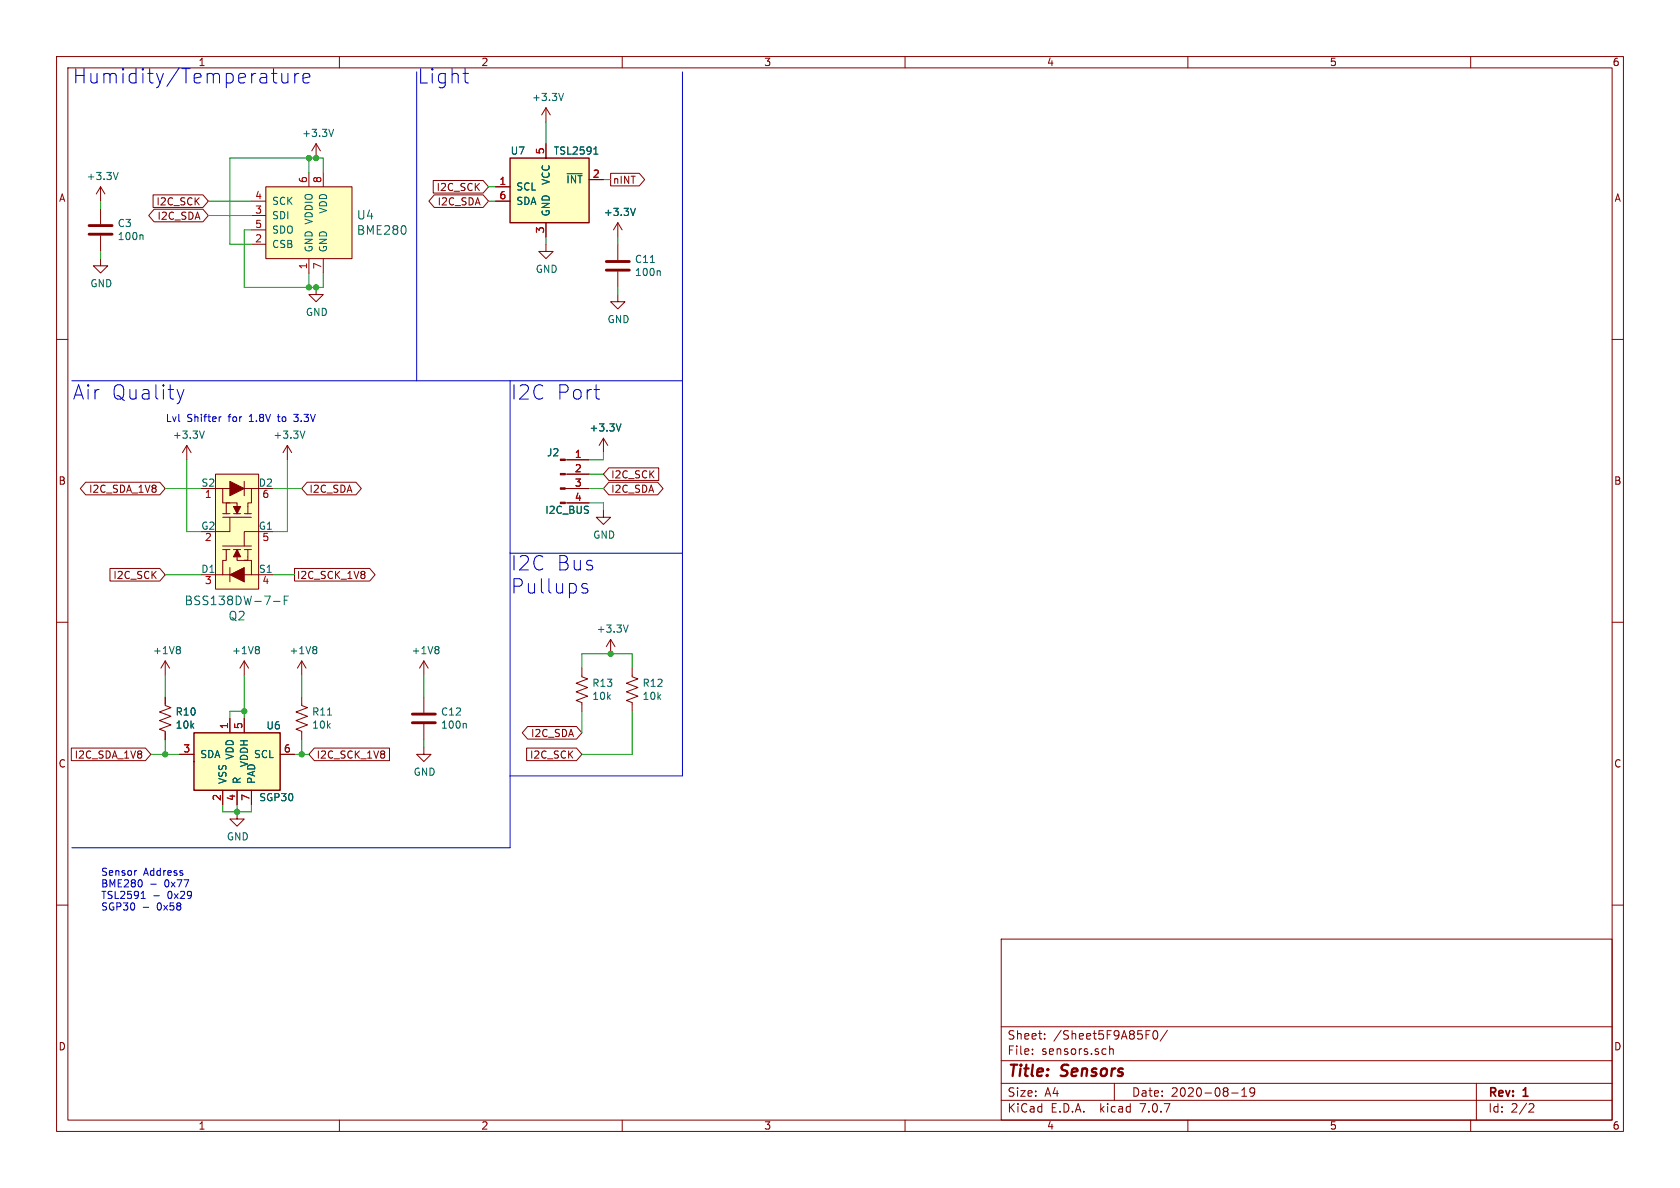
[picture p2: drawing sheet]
EESchema Schematic File Version 4
EELAYER 30 0
EELAYER END
$Descr A4 11693 8268
encoding utf-8
Sheet 2 2
Title "Sensors"
Date "2020-08-19"
Rev "1"
Comp ""
Comment1 ""
Comment2 ""
Comment3 ""
Comment4 ""
$EndDescr
$Comp
L power:GND #PWR?
U 1 1
P 3800 1700
AR Path="/5F9ABC13" Ref="#PWR?"  Part="1" 
AR Path="/5F9A85F1/5F9ABC13" Ref="#PWR0110"  Part="1" 
F 0 "#PWR0110" H 3800 1450 50  0001 C CNN
F 1 "GND" H 3805 1527 50  0000 C CNN
F 2 "" H 3800 1700 50  0001 C CNN
F 3 "" H 3800 1700 50  0001 C CNN
	1    3800 1700
	1    0    0    -1  
$EndComp
Wire Wire Line
	3800 1700 3800 1650
Text GLabel 4200 3400 2    50   BiDi ~ 0
I2C_SDA
Text GLabel 4200 3300 2    50   Input ~ 0
I2C_SCK
Wire Wire Line
	3400 1300 3450 1300
Wire Wire Line
	3400 1400 3450 1400
$Comp
L power:+3.3V #PWR?
U 1 1
P 3800 850
AR Path="/5F9ABC1E" Ref="#PWR?"  Part="1" 
AR Path="/5F9A85F1/5F9ABC1E" Ref="#PWR0111"  Part="1" 
F 0 "#PWR0111" H 3800 700 50  0001 C CNN
F 1 "+3.3V" H 3815 1023 50  0000 C CNN
F 2 "" H 3800 850 50  0001 C CNN
F 3 "" H 3800 850 50  0001 C CNN
	1    3800 850 
	1    0    0    -1  
$EndComp
Wire Wire Line
	4200 1250 4250 1250
Text GLabel 4250 1250 2    50   Output ~ 0
nINT
Wire Wire Line
	3800 850  3800 1000
$Comp
L power:+3.3V #PWR?
U 1 1
P 2000 3200
AR Path="/5F9ABC44" Ref="#PWR?"  Part="1" 
AR Path="/5F9A85F1/5F9ABC44" Ref="#PWR0113"  Part="1" 
F 0 "#PWR0113" H 2000 3050 50  0001 C CNN
F 1 "+3.3V" H 2015 3373 50  0000 C CNN
F 2 "" H 2000 3200 50  0001 C CNN
F 3 "" H 2000 3200 50  0001 C CNN
	1    2000 3200
	1    0    0    -1  
$EndComp
$Comp
L power:+3.3V #PWR?
U 1 1
P 1300 3200
AR Path="/5F9ABC4B" Ref="#PWR?"  Part="1" 
AR Path="/5F9A85F1/5F9ABC4B" Ref="#PWR0114"  Part="1" 
F 0 "#PWR0114" H 1300 3050 50  0001 C CNN
F 1 "+3.3V" H 1315 3373 50  0000 C CNN
F 2 "" H 1300 3200 50  0001 C CNN
F 3 "" H 1300 3200 50  0001 C CNN
	1    1300 3200
	1    0    0    -1  
$EndComp
Wire Wire Line
	1900 4000 2050 4000
Text GLabel 1150 4000 0    50   Input ~ 0
I2C_SCK
Wire Wire Line
	1150 4000 1400 4000
Text GLabel 2100 3400 2    50   BiDi ~ 0
I2C_SDA
Wire Wire Line
	1550 5600 1550 5650
Wire Wire Line
	1550 5650 1650 5650
Wire Wire Line
	1750 5650 1750 5600
Wire Wire Line
	1650 5600 1650 5650
Connection ~ 1650 5650
Wire Wire Line
	1650 5650 1750 5650
$Comp
L power:GND #PWR?
U 1 1
P 1650 5650
AR Path="/5F9ABC5B" Ref="#PWR?"  Part="1" 
AR Path="/5F9A85F1/5F9ABC5B" Ref="#PWR0118"  Part="1" 
F 0 "#PWR0118" H 1650 5400 50  0001 C CNN
F 1 "GND" H 1655 5477 50  0000 C CNN
F 2 "" H 1650 5650 50  0001 C CNN
F 3 "" H 1650 5650 50  0001 C CNN
	1    1650 5650
	1    0    0    -1  
$EndComp
Wire Wire Line
	1150 3400 1400 3400
$Comp
L power:+1V8 #PWR?
U 1 1
P 2100 4700
AR Path="/5F9ABC6E" Ref="#PWR?"  Part="1" 
AR Path="/5F9A85F1/5F9ABC6E" Ref="#PWR0120"  Part="1" 
F 0 "#PWR0120" H 2100 4550 50  0001 C CNN
F 1 "+1V8" H 2115 4873 50  0000 C CNN
F 2 "" H 2100 4700 50  0001 C CNN
F 3 "" H 2100 4700 50  0001 C CNN
	1    2100 4700
	1    0    0    -1  
$EndComp
Wire Wire Line
	2150 5250 2100 5250
Wire Wire Line
	2100 4850 2100 4700
$Comp
L power:+1V8 #PWR?
U 1 1
P 1150 4700
AR Path="/5F9ABC79" Ref="#PWR?"  Part="1" 
AR Path="/5F9A85F1/5F9ABC79" Ref="#PWR0121"  Part="1" 
F 0 "#PWR0121" H 1150 4550 50  0001 C CNN
F 1 "+1V8" H 1165 4873 50  0000 C CNN
F 2 "" H 1150 4700 50  0001 C CNN
F 3 "" H 1150 4700 50  0001 C CNN
	1    1150 4700
	1    0    0    -1  
$EndComp
Wire Wire Line
	1150 4850 1150 4700
Wire Wire Line
	1050 5250 1150 5250
$Comp
L power:+3.3V #PWR?
U 1 1
P 4250 4550
AR Path="/5F9ABC95" Ref="#PWR?"  Part="1" 
AR Path="/5F9A85F1/5F9ABC95" Ref="#PWR0122"  Part="1" 
F 0 "#PWR0122" H 4250 4400 50  0001 C CNN
F 1 "+3.3V" H 4265 4723 50  0000 C CNN
F 2 "" H 4250 4550 50  0001 C CNN
F 3 "" H 4250 4550 50  0001 C CNN
	1    4250 4550
	1    0    0    -1  
$EndComp
Text GLabel 4050 5100 0    50   BiDi ~ 0
I2C_SDA
Text GLabel 4050 5250 0    50   Input ~ 0
I2C_SCK
Wire Wire Line
	4050 5250 4400 5250
Wire Wire Line
	4050 4650 4050 4550
Wire Wire Line
	4050 4550 4250 4550
Wire Wire Line
	4400 4550 4400 4650
Connection ~ 4250 4550
Wire Wire Line
	4250 4550 4400 4550
Text GLabel 1050 5250 0    50   Input ~ 0
I2C_SDA_1V8
Text GLabel 2150 5250 2    50   Input ~ 0
I2C_SCK_1V8
Text GLabel 2050 4000 2    50   Output ~ 0
I2C_SCK_1V8
Text GLabel 1150 3400 0    50   BiDi ~ 0
I2C_SDA_1V8
Wire Wire Line
	1900 3400 2100 3400
Wire Wire Line
	1400 3700 1300 3700
Wire Wire Line
	1900 3700 2000 3700
Wire Wire Line
	2100 5150 2100 5250
Connection ~ 2100 5250
Wire Wire Line
	2100 5250 2050 5250
Wire Wire Line
	1150 5150 1150 5250
Connection ~ 1150 5250
Wire Wire Line
	1150 5250 1250 5250
$Comp
L Connector:Conn_01x04_Male J2
U 1 1
P 3900 3300
F 0 "J2" H 3850 3450 50  0000 C CNN
F 1 "I2C_BUS" H 3950 3050 50  0000 C CNN
F 2 "Connector_PinHeader_2.54mm:PinHeader_1x04_P2.54mm_Vertical" H 3900 3300 50  0001 C CNN
F 3 "~" H 3900 3300 50  0001 C CNN
	1    3900 3300
	1    0    0    -1  
$EndComp
$Comp
L power:GND #PWR?
U 1 1
P 4200 3550
AR Path="/5FB40ACA" Ref="#PWR?"  Part="1" 
AR Path="/5F9A85F1/5FB40ACA" Ref="#PWR0129"  Part="1" 
F 0 "#PWR0129" H 4200 3300 50  0001 C CNN
F 1 "GND" H 4205 3377 50  0000 C CNN
F 2 "" H 4200 3550 50  0001 C CNN
F 3 "" H 4200 3550 50  0001 C CNN
	1    4200 3550
	1    0    0    -1  
$EndComp
$Comp
L power:+3.3V #PWR?
U 1 1
P 4200 3150
AR Path="/5FB40EF1" Ref="#PWR?"  Part="1" 
AR Path="/5F9A85F1/5FB40EF1" Ref="#PWR0130"  Part="1" 
F 0 "#PWR0130" H 4200 3000 50  0001 C CNN
F 1 "+3.3V" H 4215 3323 50  0000 C CNN
F 2 "" H 4200 3150 50  0001 C CNN
F 3 "" H 4200 3150 50  0001 C CNN
	1    4200 3150
	1    0    0    -1  
$EndComp
Wire Wire Line
	4100 3200 4200 3200
Wire Wire Line
	4200 3200 4200 3150
Wire Wire Line
	4100 3300 4200 3300
Wire Wire Line
	4100 3400 4200 3400
Wire Wire Line
	4100 3500 4200 3500
Wire Wire Line
	4200 3500 4200 3550
Text GLabel 3400 1300 0    50   Input ~ 0
I2C_SCK
Text GLabel 3400 1400 0    50   BiDi ~ 0
I2C_SDA
$Comp
L dk_Transistors-FETs-MOSFETs-Arrays:BSS138DW-7-F Q2
U 1 1
P 1600 3800
F 0 "Q2" H 1550 4287 60  0000 C CNN
F 1 "BSS138DW-7-F" H 1550 4181 60  0000 C CNN
F 2 "digikey-footprints:SOT-363" H 1800 4000 60  0001 L CNN
F 3 "https://www.diodes.com/assets/Datasheets/ds30203.pdf" V 1800 4100 60  0001 L CNN
F 4 "BSS138DW-FDICT-ND" H 1800 4200 60  0001 L CNN "Digi-Key_PN"
F 5 "BSS138DW-7-F" H 1800 4300 60  0001 L CNN "MPN"
F 6 "Discrete Semiconductor Products" H 1800 4400 60  0001 L CNN "Category"
F 7 "Transistors - FETs, MOSFETs - Arrays" H 1800 4500 60  0001 L CNN "Family"
F 8 "https://www.diodes.com/assets/Datasheets/ds30203.pdf" H 1800 4600 60  0001 L CNN "DK_Datasheet_Link"
F 9 "/product-detail/en/diodes-incorporated/BSS138DW-7-F/BSS138DW-FDICT-ND/808541" H 1800 4700 60  0001 L CNN "DK_Detail_Page"
F 10 "MOSFET 2N-CH 50V 0.2A SC70-6" H 1800 4800 60  0001 L CNN "Description"
F 11 "Diodes Incorporated" H 1800 4900 60  0001 L CNN "Manufacturer"
F 12 "Active" H 1800 5000 60  0001 L CNN "Status"
	1    1600 3800
	-1   0    0    1   
$EndComp
$Comp
L Device:C C3
U 1 1
P 700 1600
F 0 "C3" H 815 1646 50  0000 L CNN
F 1 "100n" H 815 1555 50  0000 L CNN
F 2 "Capacitor_SMD:C_0603_1608Metric" H 738 1450 50  0001 C CNN
F 3 "~" H 700 1600 50  0001 C CNN
	1    700  1600
	1    0    0    -1  
$EndComp
$Comp
L power:GND #PWR0139
U 1 1
P 700 1800
F 0 "#PWR0139" H 700 1550 50  0001 C CNN
F 1 "GND" H 705 1627 50  0000 C CNN
F 2 "" H 700 1800 50  0001 C CNN
F 3 "" H 700 1800 50  0001 C CNN
	1    700  1800
	1    0    0    -1  
$EndComp
$Comp
L power:+3.3V #PWR0140
U 1 1
P 700 1400
F 0 "#PWR0140" H 700 1250 50  0001 C CNN
F 1 "+3.3V" H 715 1573 50  0000 C CNN
F 2 "" H 700 1400 50  0001 C CNN
F 3 "" H 700 1400 50  0001 C CNN
	1    700  1400
	1    0    0    -1  
$EndComp
$Comp
L Device:C C11
U 1 1
P 4300 1850
F 0 "C11" H 4415 1896 50  0000 L CNN
F 1 "100n" H 4415 1805 50  0000 L CNN
F 2 "Capacitor_SMD:C_0603_1608Metric" H 4338 1700 50  0001 C CNN
F 3 "~" H 4300 1850 50  0001 C CNN
	1    4300 1850
	1    0    0    -1  
$EndComp
$Comp
L Device:C C12
U 1 1
P 2950 5000
F 0 "C12" H 3065 5046 50  0000 L CNN
F 1 "100n" H 3065 4955 50  0000 L CNN
F 2 "Capacitor_SMD:C_0603_1608Metric" H 2988 4850 50  0001 C CNN
F 3 "~" H 2950 5000 50  0001 C CNN
	1    2950 5000
	1    0    0    -1  
$EndComp
$Comp
L power:GND #PWR0141
U 1 1
P 4300 2050
F 0 "#PWR0141" H 4300 1800 50  0001 C CNN
F 1 "GND" H 4305 1877 50  0000 C CNN
F 2 "" H 4300 2050 50  0001 C CNN
F 3 "" H 4300 2050 50  0001 C CNN
	1    4300 2050
	1    0    0    -1  
$EndComp
$Comp
L power:GND #PWR0142
U 1 1
P 2950 5200
F 0 "#PWR0142" H 2950 4950 50  0001 C CNN
F 1 "GND" H 2955 5027 50  0000 C CNN
F 2 "" H 2950 5200 50  0001 C CNN
F 3 "" H 2950 5200 50  0001 C CNN
	1    2950 5200
	1    0    0    -1  
$EndComp
$Comp
L power:+3.3V #PWR0143
U 1 1
P 4300 1650
F 0 "#PWR0143" H 4300 1500 50  0001 C CNN
F 1 "+3.3V" H 4315 1823 50  0000 C CNN
F 2 "" H 4300 1650 50  0001 C CNN
F 3 "" H 4300 1650 50  0001 C CNN
	1    4300 1650
	1    0    0    -1  
$EndComp
Wire Wire Line
	4300 1700 4300 1650
Wire Wire Line
	700  1450 700  1400
Wire Wire Line
	700  1750 700  1800
Wire Wire Line
	4300 2000 4300 2050
Wire Wire Line
	2950 5150 2950 5200
Wire Wire Line
	1300 3200 1300 3700
Wire Wire Line
	2000 3200 2000 3700
$Comp
L Device:R_US R10
U 1 1
P 1150 5000
F 0 "R10" H 1218 5046 50  0000 L CNN
F 1 "10k" H 1218 4955 50  0000 L CNN
F 2 "Resistor_SMD:R_0603_1608Metric" V 1190 4990 50  0001 C CNN
F 3 "~" H 1150 5000 50  0001 C CNN
	1    1150 5000
	1    0    0    -1  
$EndComp
$Comp
L Device:R_US R11
U 1 1
P 2100 5000
F 0 "R11" H 2168 5046 50  0000 L CNN
F 1 "10k" H 2168 4955 50  0000 L CNN
F 2 "Resistor_SMD:R_0603_1608Metric" V 2140 4990 50  0001 C CNN
F 3 "~" H 2100 5000 50  0001 C CNN
	1    2100 5000
	1    0    0    -1  
$EndComp
$Comp
L Device:R_US R12
U 1 1
P 4400 4800
F 0 "R12" H 4468 4846 50  0000 L CNN
F 1 "10k" H 4468 4755 50  0000 L CNN
F 2 "Resistor_SMD:R_0603_1608Metric" V 4440 4790 50  0001 C CNN
F 3 "~" H 4400 4800 50  0001 C CNN
	1    4400 4800
	1    0    0    -1  
$EndComp
$Comp
L Device:R_US R13
U 1 1
P 4050 4800
F 0 "R13" H 4118 4846 50  0000 L CNN
F 1 "10k" H 4118 4755 50  0000 L CNN
F 2 "Resistor_SMD:R_0603_1608Metric" V 4090 4790 50  0001 C CNN
F 3 "~" H 4050 4800 50  0001 C CNN
	1    4050 4800
	1    0    0    -1  
$EndComp
Wire Wire Line
	4400 4950 4400 5250
Wire Wire Line
	4050 4950 4050 5100
Text Notes 700  6350 0    50   ~ 0
Sensor Address\nBME280 - 0x77\nTSL2591 - 0x29\nSGP30 - 0x58
$Comp
L Kevin_Lutzer:SGP30 U6
U 1 1
P 1650 5300
F 0 "U6" H 1850 5550 50  0000 L CNN
F 1 "SGP30" H 1800 5050 50  0000 L CNN
F 2 "Kevin-Lutzer-Kicad-Lbr:SGP30" H 1600 6000 50  0001 C CNN
F 3 "" H 1650 5250 50  0001 C CNN
	1    1650 5300
	1    0    0    -1  
$EndComp
Text Notes 500  600  0    100  ~ 0
Humidity/Temperature
Text Notes 500  2800 0    100  ~ 0
Air Quality
Text Notes 1150 2950 0    50   ~ 0
Lvl Shifter for 1.8V to 3.3V
Wire Notes Line
	500  2650 4750 2650
Text Notes 2900 600  0    100  ~ 0
Light
Wire Notes Line
	2900 500  2900 2650
Wire Notes Line
	3550 5900 3550 2650
Wire Notes Line
	500  5900 3550 5900
Text Notes 3550 2800 0    100  ~ 0
I2C Port
Wire Notes Line
	3550 3850 4750 3850
Wire Notes Line
	4750 5400 3550 5400
Wire Notes Line
	4750 500  4750 5400
Text Notes 3550 4150 0    100  ~ 0
I2C Bus\nPullups
$Comp
L dk_Humidity-Moisture-Sensors:BME280 U4
U 1 1
P 2150 1600
F 0 "U4" H 2478 1703 60  0000 L CNN
F 1 "BME280" H 2478 1597 60  0000 L CNN
F 2 "digikey-footprints:Pressure_Sensor_LGA-8_2.5x2.5mm_BME280" H 2350 1800 60  0001 L CNN
F 3 "https://ae-bst.resource.bosch.com/media/_tech/media/datasheets/BST-BME280-DS002.pdf" H 2350 1900 60  0001 L CNN
F 4 "828-1063-1-ND" H 2350 2000 60  0001 L CNN "Digi-Key_PN"
F 5 "BME280" H 2350 2100 60  0001 L CNN "MPN"
F 6 "Sensors, Transducers" H 2350 2200 60  0001 L CNN "Category"
F 7 "Humidity, Moisture Sensors" H 2350 2300 60  0001 L CNN "Family"
F 8 "https://ae-bst.resource.bosch.com/media/_tech/media/datasheets/BST-BME280-DS002.pdf" H 2350 2400 60  0001 L CNN "DK_Datasheet_Link"
F 9 "/product-detail/en/bosch-sensortec/BME280/828-1063-1-ND/6136314" H 2350 2500 60  0001 L CNN "DK_Detail_Page"
F 10 "SENSOR PRESSURE HUMIDITY TEMP" H 2350 2600 60  0001 L CNN "Description"
F 11 "Bosch Sensortec" H 2350 2700 60  0001 L CNN "Manufacturer"
F 12 "Active" H 2350 2800 60  0001 L CNN "Status"
	1    2150 1600
	1    0    0    -1  
$EndComp
$Comp
L power:GND #PWR?
U 1 1
P 2200 2000
AR Path="/5FFBEA29" Ref="#PWR?"  Part="1" 
AR Path="/5F9A85F1/5FFBEA29" Ref="#PWR0105"  Part="1" 
F 0 "#PWR0105" H 2200 1750 50  0001 C CNN
F 1 "GND" H 2205 1827 50  0000 C CNN
F 2 "" H 2200 2000 50  0001 C CNN
F 3 "" H 2200 2000 50  0001 C CNN
	1    2200 2000
	1    0    0    -1  
$EndComp
$Comp
L power:+3.3V #PWR?
U 1 1
P 2200 1100
AR Path="/5FFBEED3" Ref="#PWR?"  Part="1" 
AR Path="/5F9A85F1/5FFBEED3" Ref="#PWR0109"  Part="1" 
F 0 "#PWR0109" H 2200 950 50  0001 C CNN
F 1 "+3.3V" H 2215 1273 50  0000 C CNN
F 2 "" H 2200 1100 50  0001 C CNN
F 3 "" H 2200 1100 50  0001 C CNN
	1    2200 1100
	1    0    0    -1  
$EndComp
Wire Wire Line
	2150 1900 2150 2000
Wire Wire Line
	2150 2000 2200 2000
Wire Wire Line
	2200 2000 2250 2000
Wire Wire Line
	2250 2000 2250 1900
Connection ~ 2200 2000
Wire Wire Line
	2150 1200 2150 1100
Wire Wire Line
	2150 1100 2200 1100
Wire Wire Line
	2200 1100 2250 1100
Wire Wire Line
	2250 1100 2250 1200
Connection ~ 2200 1100
Text GLabel 1450 1400 0    50   Input ~ 0
I2C_SCK
Text GLabel 1450 1500 0    50   BiDi ~ 0
I2C_SDA
Wire Wire Line
	2150 1100 1600 1100
Wire Wire Line
	1600 1100 1600 1700
Wire Wire Line
	1600 1700 1750 1700
Connection ~ 2150 1100
Wire Wire Line
	1450 1400 1750 1400
Wire Wire Line
	1450 1500 1750 1500
Wire Wire Line
	1750 1600 1700 1600
Wire Wire Line
	1700 1600 1700 2000
Wire Wire Line
	1700 2000 2150 2000
Connection ~ 2150 2000
$Comp
L Kevin_Lutzer:TSL2591 U7
U 1 1
P 3850 1350
F 0 "U7" H 3550 1650 50  0000 L CNN
F 1 "TSL2591" H 3850 1650 50  0000 L CNN
F 2 "Kevin-Lutzer-Kicad-Lbr:TSL2591" H 3300 1100 50  0001 C CNN
F 3 "https://cdn-shop.adafruit.com/datasheets/TSL25911_Datasheet_EN_v1.pdf" H 3800 1400 50  0001 C CNN
	1    3850 1350
	1    0    0    -1  
$EndComp
$Comp
L power:+1V8 #PWR?
U 1 1
P 1700 4700
AR Path="/5FFBD6B0" Ref="#PWR?"  Part="1" 
AR Path="/5F9A85F1/5FFBD6B0" Ref="#PWR0119"  Part="1" 
F 0 "#PWR0119" H 1700 4550 50  0001 C CNN
F 1 "+1V8" H 1715 4873 50  0000 C CNN
F 2 "" H 1700 4700 50  0001 C CNN
F 3 "" H 1700 4700 50  0001 C CNN
	1    1700 4700
	1    0    0    -1  
$EndComp
Wire Wire Line
	1700 4700 1700 4950
Wire Wire Line
	1600 4950 1700 4950
Wire Wire Line
	1600 4950 1600 5000
Connection ~ 1700 4950
Wire Wire Line
	1700 4950 1700 5000
$Comp
L power:+1V8 #PWR?
U 1 1
P 2950 4700
AR Path="/600722B4" Ref="#PWR?"  Part="1" 
AR Path="/5F9A85F1/600722B4" Ref="#PWR0123"  Part="1" 
F 0 "#PWR0123" H 2950 4550 50  0001 C CNN
F 1 "+1V8" H 2965 4873 50  0000 C CNN
F 2 "" H 2950 4700 50  0001 C CNN
F 3 "" H 2950 4700 50  0001 C CNN
	1    2950 4700
	1    0    0    -1  
$EndComp
Wire Wire Line
	2950 4700 2950 4850
$EndSCHEMATC
